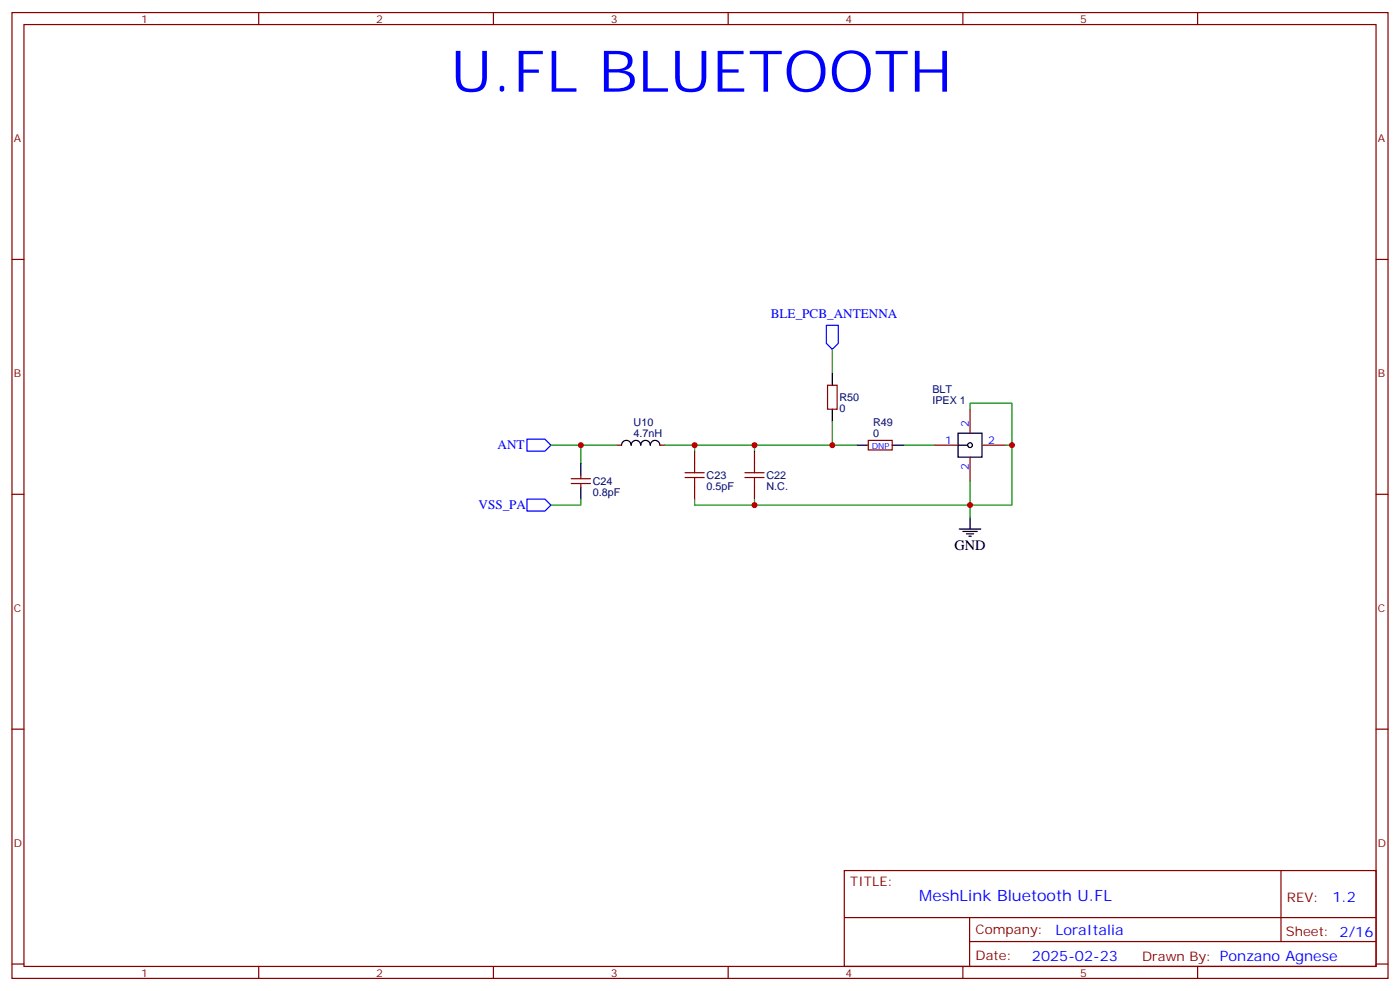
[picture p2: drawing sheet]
<svg xmlns="http://www.w3.org/2000/svg" width="412mm" height="292mm" viewBox="0 0 412 292" stroke-linecap="round" stroke-linejoin="round" font-family="sans-serif">
<g fill="none" stroke="#000" stroke-width=".35">
<path d="M245.2 109.9v3.5M171.1 136.3v3.6M183.1 131a1.41 1.41 0 0 1 1.4-1.4 1.41 1.41 0 0 1 1.4 1.5 1.41 1.41 0 0 1 1.4-1.5 1.41 1.41 0 0 1 1.4 1.5 1.41 1.41 0 0 1 1.4-1.5 1.41 1.41 0 0 1 1.5 1.5 1.41 1.41 0 0 1 1.4-1.5 1.41 1.41 0 0 1 1.4 1.5M245.2 120.5v3.5M252.2 131.1h3.6M262.8 131.1h3.5M282.2 127.5h7.1v7.1h-7.1zM282.2 131.1h2.8M171.1 143.4v3.5M282.6 155.8h6.3M283.6 156.5h4.3M284.7 157.2h2.1"/>
<path d="M285.4 157.9h.7M285.8 152.2v3.6"/>
<circle cx="285.8" cy="131.1" r=".71"/>
</g>
<g fill="none" stroke="#870000" stroke-width=".35">
<path d="M3.5 3.7h405.4v284.3h-405.4zM7.1 7.2h398.2v277.3h-398.2zM76.2 3.7v3.5M145.3 3.7v3.5M214.5 3.7v3.5M283.6 3.7v3.5M352.8 3.7v3.5M3.5 76.4h3.6M405.3 76.4h3.6M243.8 113.4h2.8v7.1h-2.8zM171.1 139.9v1M181.7 131.1h1.4"/>
<path d="M194.4 131.1h1.4M204.6 132.8v3.5M222.2 132.8v3.5M255.8 129.6h7v2.9h-7zM275.2 131.1h7M285.8 120.5v7M285.8 134.6v7M289.3 131.1h7M3.5 145.5h3.6M168.3 142.3h5.6M168.3 140.9h5.6M171.1 142.3v1.1"/>
<path d="M204.6 143.4v3.5M222.2 143.4v3.5M405.3 145.5h3.6M3.5 214.7h3.6M405.3 214.7h3.6M248.7 256.3h156.6v28.2h-156.6zM377.3 256.3v20.9M248.7 270.1h156.5M285.6 277.2h119.6M285.6 270.1v14.2M3.5 283.8h3.6M76.2 284.5v3.5"/>
<path d="M145.3 284.5v3.5M214.5 284.5v3.5M283.6 284.5v3.5M352.8 284.5v3.5M405.3 283.8h3.6"/>
</g>
<path d="M243.4 95.8h3.5v5.3l-1.7 1.7-1.8-1.7zM155.2 129.3h5.3l1.8 1.8-1.8 1.7h-5.3zM155.2 146.9h5.3l1.8 1.8-1.8 1.8h-5.3z" fill="none" stroke="#00f" stroke-width=".35"/>
<g fill="none" stroke="#008700" stroke-width=".35">
<path d="M245.2 102.8v7.1M162.3 131.1h19.4M171.1 131.1v5.2M195.8 131.1h8.8v1.7M204.6 131.1h17.6v1.7M222.2 131.1h30M245.2 124v7.1M266.3 131.1h8.9M285.8 120.5v-1.8h12.3v30h-12.3v3.5M296.3 131.1h1.8M171.1 146.9v1.8h-8.8M222.2 146.9v1.8"/>
<path d="M285.8 141.6v7.1h-81.2v-1.8"/>
</g>
<path d="M201.8 139.2h5.6M204.6 136.3v2.9M219.4 139.2h5.7M222.2 136.3v2.9M201.8 140.6h5.6M204.6 140.6v2.8M219.4 140.6h5.7M222.2 140.6v2.8" fill="none" stroke="#a10000" stroke-width=".35"/>
<g fill="#c00">
<circle cx="171.1" cy="131.1" r=".88"/>
<circle cx="222.3" cy="148.7" r=".88"/>
<circle cx="204.6" cy="131.1" r=".88"/>
<circle cx="222.3" cy="131.1" r=".88"/>
<circle cx="245.2" cy="131.1" r=".88"/>
<circle cx="285.8" cy="148.7" r=".88"/>
<circle cx="298.1" cy="131.1" r=".88"/>
</g>
<text font-size="16.9" fill="#00f" x="132.7" y="27">U.FL BLUETOOTH</text>
<text font-size="4.6" fill="#00f" x="270.8" y="265.3">MeshLink Bluetooth U.FL</text>
<text font-size="4.2" x="281.2" y="161.8">GND</text>
<g font-size="4.2" fill="#00f">
<text x="392.5" y="265.6">1.2</text>
<text x="310.9" y="275.1">LoraItalia</text>
<text x="304" y="282.9">2025-02-23</text>
</g>
<g font-size="3.9" fill="#00f">
<text x="227.1" y="93.5">BLE_PCB_ANTENNA</text>
<text x="146.6" y="132.3">ANT</text>
<text x="141" y="150">VSS_PA</text>
</g>
<g font-size="3.9" fill="#800">
<text x="250.5" y="260.9">TITLE:</text>
<text x="379.1" y="265.6">REV:</text>
<text x="287.4" y="275.1">Company:</text>
<text x="378.7" y="275.7">Sheet: 2/16</text>
<text x="287.4" y="282.8">Date:</text>
<text x="336.4" y="282.8">Drawn By: Ponzano Agnese</text>
</g>
<g font-size="3.2" fill="#800">
<text x="41.6" y="6.7">1</text>
<text x="110.8" y="6.7">2</text>
<text x="179.9" y="6.7">3</text>
<text x="249.1" y="6.7">4</text>
<text x="318.2" y="6.7">5</text>
<text x="4.1" y="41.8">A</text>
<text x="405.9" y="41.8">A</text>
<text x="4.1" y="110.9">B</text>
<text x="405.9" y="110.9">B</text>
<text x="4.1" y="180.1">C</text>
<text x="405.9" y="180.1">C</text>
<text x="4.1" y="249.2">D</text>
<text x="405.9" y="249.2">D</text>
<text x="41.6" y="287.5">1</text>
<text x="110.8" y="287.5">2</text>
<text x="179.9" y="287.5">3</text>
<text x="249.1" y="287.5">4</text>
<text x="318.2" y="287.5">5</text>
</g>
<g font-size="3.2" fill="#000080">
<text x="247.3" y="118.1">R50</text>
<text x="274.6" y="118.9">IPEX 1</text>
<text x="274.6" y="115.8">BLT</text>
<text x="186.6" y="125.5">U10</text>
<text x="247.3" y="121.2">0</text>
<text x="257.2" y="125.4">R49</text>
<text x="186.6" y="128.6">4.7nH</text>
<text x="257.2" y="128.6">0</text>
<text x="174.6" y="142.8">C24</text>
<text x="208.1" y="141">C23</text>
<text x="225.8" y="141">C22</text>
<text x="174.6" y="146">0.8pF</text>
<text x="208.1" y="144.2">0.5pF</text>
<text x="225.8" y="144.2">N.C.</text>
</g>
<g font-size="3.2" fill="#00f">
<text x="285.4" y="125.8" transform="rotate(-90 285.4 125.8)">2</text>
<text x="278.4" y="130.7">1</text>
<text x="291" y="130.7">2</text>
<text x="285.4" y="138.4" transform="rotate(-90 285.4 138.4)">2</text>
</g>
<text font-size="2.5" fill="#00f" x="256.8" y="132.1">DNP</text>
</svg>
